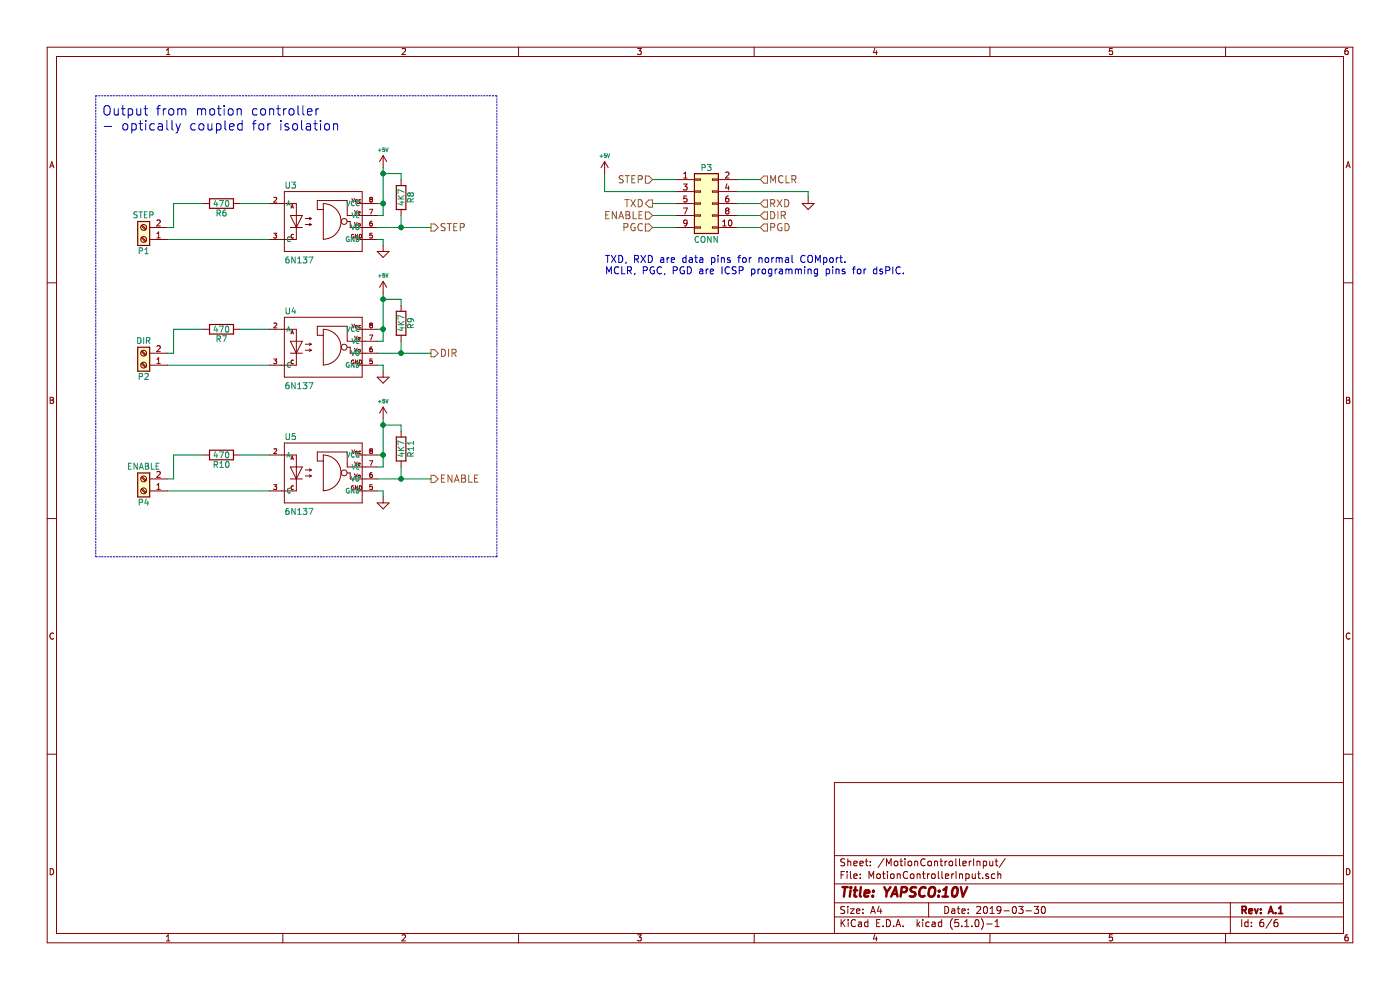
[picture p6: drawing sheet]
EESchema Schematic File Version 4
EELAYER 29 0
EELAYER END
$Descr A4 11693 8268
encoding utf-8
Sheet 6 6
Title "YAPSCO:10V"
Date "2019-03-30"
Rev "A.1"
Comp ""
Comment1 ""
Comment2 ""
Comment3 ""
Comment4 ""
$EndDescr
Connection ~ 3200 2500
Wire Wire Line
	3200 2450 3200 2500
Connection ~ 3200 3550
Wire Wire Line
	3200 3500 3200 3550
Connection ~ 3200 3800
Wire Wire Line
	3200 3550 3350 3550
Wire Wire Line
	3200 3900 3150 3900
Wire Wire Line
	3200 3800 3150 3800
Connection ~ 3200 2750
Wire Wire Line
	3200 2500 3350 2500
Wire Wire Line
	5450 1800 5650 1800
Wire Wire Line
	6150 1800 6350 1800
Wire Wire Line
	5650 1700 5450 1700
Wire Wire Line
	6350 1900 6150 1900
Wire Wire Line
	6750 1650 6750 1600
Wire Wire Line
	6750 1600 6150 1600
Wire Wire Line
	2000 2750 2250 2750
Wire Wire Line
	2000 3800 2250 3800
Wire Wire Line
	1400 4100 2250 4100
Wire Wire Line
	1700 3800 1450 3800
Wire Wire Line
	1400 3050 2250 3050
Wire Wire Line
	1700 2750 1450 2750
Wire Wire Line
	2250 1700 2000 1700
Wire Wire Line
	1400 2000 2250 2000
Wire Wire Line
	1700 1700 1450 1700
Wire Wire Line
	5650 1600 5050 1600
Wire Wire Line
	5050 1600 5050 1450
Wire Wire Line
	6150 1500 6350 1500
Wire Wire Line
	5650 1900 5450 1900
Wire Wire Line
	5450 1500 5650 1500
Wire Wire Line
	6350 1700 6150 1700
Wire Wire Line
	3200 2850 3150 2850
Wire Wire Line
	3200 2750 3150 2750
Connection ~ 3200 1700
Wire Wire Line
	3200 1450 3350 1450
Wire Wire Line
	3150 1800 3200 1800
Wire Wire Line
	3200 1700 3150 1700
Wire Wire Line
	3200 1800 3200 1700
Connection ~ 3200 1450
$Comp
L optocoupler-2:6N137 U5
U 1 1
P 2750 4000
F 0 "U5" H 2375 4325 50  0000 L BNN
F 1 "6N137" H 2375 3700 50  0000 L BNN
F 2 "Package_DIP:DIP-8_W7.62mm" H 2750 4150 50  0001 C CNN
F 3 "" H 2750 4000 50  0001 C CNN
	1    2750 4000
	1    0    0    -1  
$EndComp
$Comp
L power:+5V #PWR064
U 1 1
P 3200 3500
F 0 "#PWR064" H 3200 3590 20  0001 C CNN
F 1 "+5V" H 3200 3650 30  0000 C CNN
F 2 "" H 3200 3500 50  0001 C CNN
F 3 "" H 3200 3500 50  0001 C CNN
	1    3200 3500
	1    0    0    -1  
$EndComp
$Comp
L power:GND #PWR065
U 1 1
P 3200 4150
F 0 "#PWR065" H 3200 4150 30  0001 C CNN
F 1 "GND" H 3200 4080 30  0001 C CNN
F 2 "" H 3200 4150 50  0001 C CNN
F 3 "" H 3200 4150 50  0001 C CNN
	1    3200 4150
	1    0    0    -1  
$EndComp
$Comp
L Device:R R11
U 1 1
P 3350 3750
F 0 "R11" V 3430 3750 50  0000 C CNN
F 1 "4K7" V 3350 3750 50  0000 C CNN
F 2 "Resistor_SMD:R_1206_3216Metric_Pad1.42x1.75mm_HandSolder" H 3350 3750 50  0001 C CNN
F 3 "" H 3350 3750 50  0001 C CNN
	1    3350 3750
	1    0    0    -1  
$EndComp
$Comp
L optocoupler-2:6N137 U3
U 1 1
P 2750 1900
F 0 "U3" H 2375 2225 50  0000 L BNN
F 1 "6N137" H 2375 1600 50  0000 L BNN
F 2 "Package_DIP:DIP-8_W7.62mm" H 2750 2050 50  0001 C CNN
F 3 "" H 2750 1900 50  0001 C CNN
	1    2750 1900
	1    0    0    -1  
$EndComp
$Comp
L power:+5V #PWR066
U 1 1
P 3200 1400
F 0 "#PWR066" H 3200 1490 20  0001 C CNN
F 1 "+5V" H 3200 1550 30  0000 C CNN
F 2 "" H 3200 1400 50  0001 C CNN
F 3 "" H 3200 1400 50  0001 C CNN
	1    3200 1400
	1    0    0    -1  
$EndComp
$Comp
L power:GND #PWR067
U 1 1
P 3200 2050
F 0 "#PWR067" H 3200 2050 30  0001 C CNN
F 1 "GND" H 3200 1980 30  0001 C CNN
F 2 "" H 3200 2050 50  0001 C CNN
F 3 "" H 3200 2050 50  0001 C CNN
	1    3200 2050
	1    0    0    -1  
$EndComp
$Comp
L Device:R R8
U 1 1
P 3350 1650
F 0 "R8" V 3430 1650 50  0000 C CNN
F 1 "4K7" V 3350 1650 50  0000 C CNN
F 2 "Resistor_SMD:R_1206_3216Metric_Pad1.42x1.75mm_HandSolder" H 3350 1650 50  0001 C CNN
F 3 "" H 3350 1650 50  0001 C CNN
	1    3350 1650
	1    0    0    -1  
$EndComp
$Comp
L optocoupler-2:6N137 U4
U 1 1
P 2750 2950
F 0 "U4" H 2375 3275 50  0000 L BNN
F 1 "6N137" H 2375 2650 50  0000 L BNN
F 2 "Package_DIP:DIP-8_W7.62mm" H 2750 3100 50  0001 C CNN
F 3 "" H 2750 2950 50  0001 C CNN
	1    2750 2950
	1    0    0    -1  
$EndComp
Text HLabel 5450 1800 0    60   Input ~ 0
ENABLE
Text HLabel 3600 1900 2    60   Output ~ 0
STEP
Text HLabel 6350 1800 2    60   Input ~ 0
DIR
Text HLabel 6350 1700 2    60   Input ~ 0
RXD
Text HLabel 5450 1700 0    60   Output ~ 0
TXD
Text HLabel 5450 1500 0    60   Input ~ 0
STEP
Text HLabel 6350 1500 2    60   Input ~ 0
MCLR
Text HLabel 6350 1900 2    60   Input ~ 0
PGD
Text HLabel 5450 1900 0    60   Input ~ 0
PGC
$Comp
L power:+5V #PWR068
U 1 1
P 5050 1450
F 0 "#PWR068" H 5050 1540 20  0001 C CNN
F 1 "+5V" H 5050 1600 30  0000 C CNN
F 2 "" H 5050 1450 50  0001 C CNN
F 3 "" H 5050 1450 50  0001 C CNN
	1    5050 1450
	1    0    0    -1  
$EndComp
$Comp
L power:GND #PWR069
U 1 1
P 6750 1650
F 0 "#PWR069" H 6750 1650 30  0001 C CNN
F 1 "GND" H 6750 1580 30  0001 C CNN
F 2 "" H 6750 1650 50  0001 C CNN
F 3 "" H 6750 1650 50  0001 C CNN
	1    6750 1650
	1    0    0    -1  
$EndComp
$Comp
L Connector_Generic:Conn_02x05_Odd_Even P3
U 1 1
P 5850 1700
F 0 "P3" H 5900 2000 50  0000 C CNN
F 1 "CONN" H 5900 1400 50  0000 C CNN
F 2 "Connector_IDC:IDC-Header_2x05_P2.54mm_Vertical" H 5850 1700 50  0001 C CNN
F 3 "" H 5850 1700 50  0001 C CNN
	1    5850 1700
	1    0    0    -1  
$EndComp
Text HLabel 3600 4000 2    60   Output ~ 0
ENABLE
$Comp
L Connector:Screw_Terminal_01x02 P4
U 1 1
P 1200 4100
F 0 "P4" H 1200 4200 50  0000 C CNN
F 1 "ENABLE" H 1200 3900 50  0000 C CNN
F 2 "TerminalBlock:TerminalBlock_bornier-2_P5.08mm" H 1200 4100 50  0001 C CNN
F 3 "" H 1200 4100 50  0001 C CNN
	1    1200 4100
	-1   0    0    1   
$EndComp
$Comp
L Device:R R10
U 1 1
P 1850 3800
F 0 "R10" V 1930 3800 50  0000 C CNN
F 1 "470" V 1850 3800 50  0000 C CNN
F 2 "Resistor_SMD:R_1206_3216Metric_Pad1.42x1.75mm_HandSolder" H 1850 3800 50  0001 C CNN
F 3 "" H 1850 3800 50  0001 C CNN
	1    1850 3800
	0    1    1    0   
$EndComp
Text HLabel 3600 2950 2    60   Output ~ 0
DIR
$Comp
L Connector:Screw_Terminal_01x02 P2
U 1 1
P 1200 3050
F 0 "P2" H 1200 3150 50  0000 C CNN
F 1 "DIR" H 1200 2850 50  0000 C CNN
F 2 "TerminalBlock:TerminalBlock_bornier-2_P5.08mm" H 1200 3050 50  0001 C CNN
F 3 "" H 1200 3050 50  0001 C CNN
	1    1200 3050
	-1   0    0    1   
$EndComp
$Comp
L power:+5V #PWR070
U 1 1
P 3200 2450
F 0 "#PWR070" H 3200 2540 20  0001 C CNN
F 1 "+5V" H 3200 2600 30  0000 C CNN
F 2 "" H 3200 2450 50  0001 C CNN
F 3 "" H 3200 2450 50  0001 C CNN
	1    3200 2450
	1    0    0    -1  
$EndComp
$Comp
L power:GND #PWR071
U 1 1
P 3200 3100
F 0 "#PWR071" H 3200 3100 30  0001 C CNN
F 1 "GND" H 3200 3030 30  0001 C CNN
F 2 "" H 3200 3100 50  0001 C CNN
F 3 "" H 3200 3100 50  0001 C CNN
	1    3200 3100
	1    0    0    -1  
$EndComp
$Comp
L Device:R R7
U 1 1
P 1850 2750
F 0 "R7" V 1930 2750 50  0000 C CNN
F 1 "470" V 1850 2750 50  0000 C CNN
F 2 "Resistor_SMD:R_1206_3216Metric_Pad1.42x1.75mm_HandSolder" H 1850 2750 50  0001 C CNN
F 3 "" H 1850 2750 50  0001 C CNN
	1    1850 2750
	0    1    1    0   
$EndComp
$Comp
L Device:R R9
U 1 1
P 3350 2700
F 0 "R9" V 3430 2700 50  0000 C CNN
F 1 "4K7" V 3350 2700 50  0000 C CNN
F 2 "Resistor_SMD:R_1206_3216Metric_Pad1.42x1.75mm_HandSolder" H 3350 2700 50  0001 C CNN
F 3 "" H 3350 2700 50  0001 C CNN
	1    3350 2700
	1    0    0    -1  
$EndComp
$Comp
L Connector:Screw_Terminal_01x02 P1
U 1 1
P 1200 2000
F 0 "P1" H 1200 2100 50  0000 C CNN
F 1 "STEP" H 1200 1800 50  0000 C CNN
F 2 "TerminalBlock:TerminalBlock_bornier-2_P5.08mm" H 1200 2000 50  0001 C CNN
F 3 "" H 1200 2000 50  0001 C CNN
	1    1200 2000
	-1   0    0    1   
$EndComp
$Comp
L Device:R R6
U 1 1
P 1850 1700
F 0 "R6" V 1930 1700 50  0000 C CNN
F 1 "470" V 1850 1700 50  0000 C CNN
F 2 "Resistor_SMD:R_1206_3216Metric_Pad1.42x1.75mm_HandSolder" H 1850 1700 50  0001 C CNN
F 3 "" H 1850 1700 50  0001 C CNN
	1    1850 1700
	0    1    1    0   
$EndComp
Wire Wire Line
	3200 2500 3200 2750
Wire Wire Line
	3200 3550 3200 3800
Wire Wire Line
	3200 3800 3200 3900
Wire Wire Line
	3200 2750 3200 2850
Wire Wire Line
	3200 1700 3200 1450
Wire Wire Line
	3200 1450 3200 1400
Wire Wire Line
	3150 2950 3350 2950
Wire Wire Line
	3150 4000 3350 4000
Wire Wire Line
	3150 1900 3350 1900
Wire Wire Line
	3350 1450 3350 1500
Wire Wire Line
	3350 1800 3350 1900
Connection ~ 3350 1900
Wire Wire Line
	3350 1900 3600 1900
Wire Wire Line
	3150 2000 3200 2000
Wire Wire Line
	3200 2000 3200 2050
Wire Wire Line
	3350 2500 3350 2550
Wire Wire Line
	3350 2850 3350 2950
Connection ~ 3350 2950
Wire Wire Line
	3350 2950 3600 2950
Wire Wire Line
	3150 3050 3200 3050
Wire Wire Line
	3200 3050 3200 3100
Text Notes 850  1100 0    79   ~ 0
Output from motion controller\n- optically coupled for isolation
Wire Notes Line
	800  800  4150 800 
Wire Notes Line
	4150 800  4150 4650
Wire Notes Line
	4150 4650 800  4650
Wire Notes Line
	800  800  800  4650
Wire Wire Line
	3350 3900 3350 4000
Connection ~ 3350 4000
Wire Wire Line
	3350 4000 3600 4000
Wire Wire Line
	3350 3550 3350 3600
Wire Wire Line
	3150 4100 3200 4100
Wire Wire Line
	3200 4100 3200 4150
Text Notes 5050 2300 0    59   ~ 0
TXD, RXD are data pins for normal COMport.\nMCLR, PGC, PGD are ICSP programming pins for dsPIC.
Wire Wire Line
	1450 4000 1400 4000
Wire Wire Line
	1450 3800 1450 4000
Wire Wire Line
	1450 2950 1400 2950
Wire Wire Line
	1450 2750 1450 2950
Wire Wire Line
	1450 1900 1400 1900
Wire Wire Line
	1450 1700 1450 1900
$EndSCHEMATC
